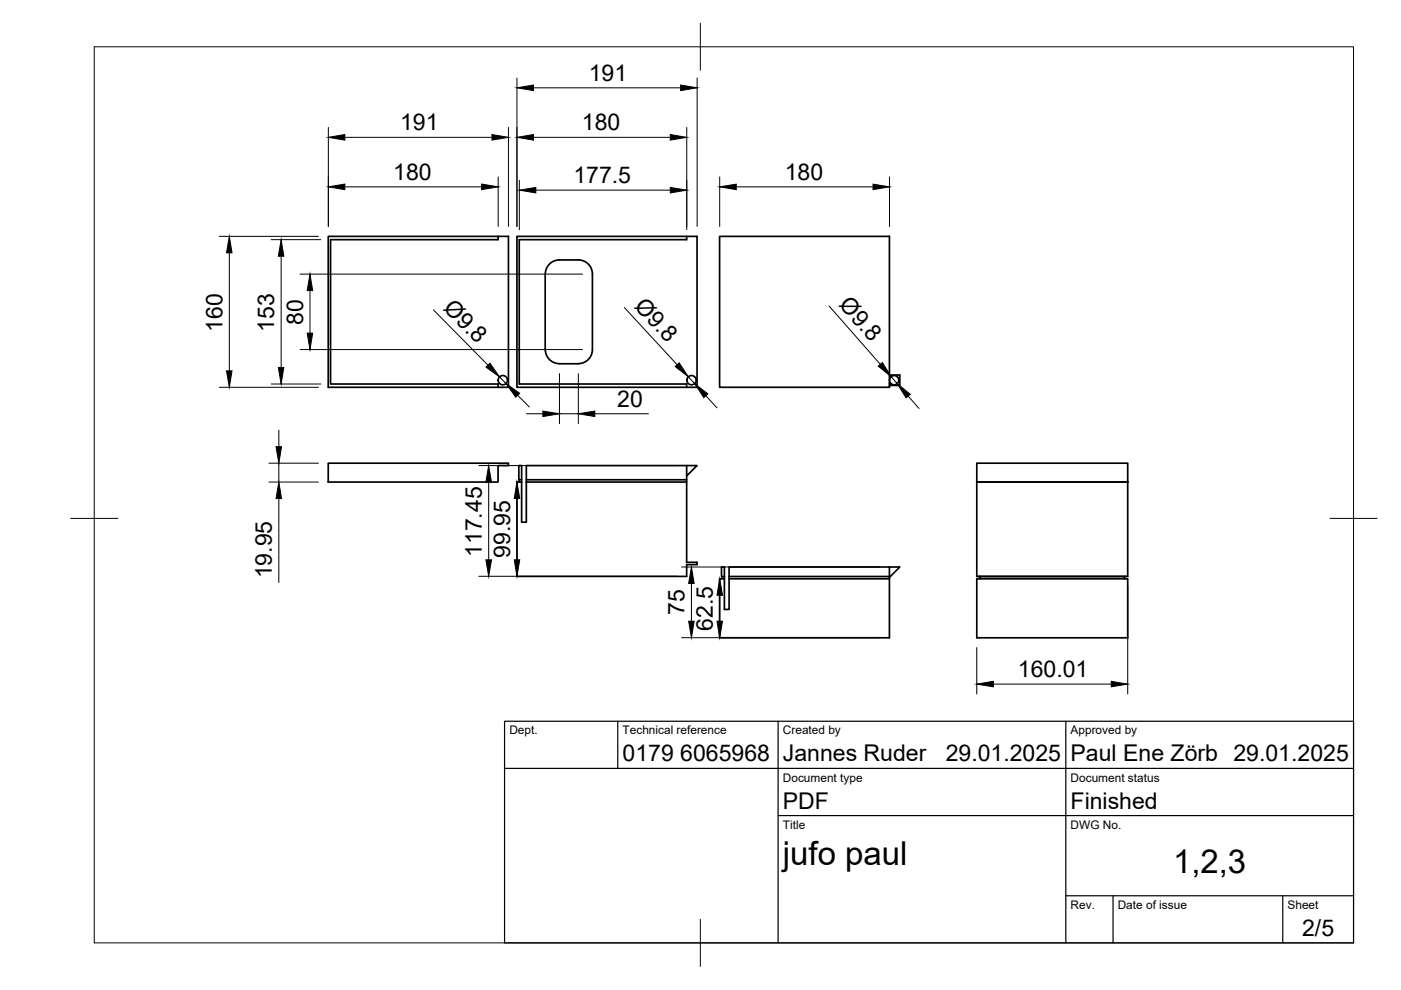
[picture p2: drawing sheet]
<svg xmlns="http://www.w3.org/2000/svg" width="297mm" height="210mm" viewBox="0 0 297 210" stroke-linecap="round" stroke-linejoin="round" font-family="sans-serif">
<!-- layer: Visible -->
<g fill="none" stroke="#000" stroke-width=".36">
<path d="M105.6 50.1h-36v32h38.2v-32h-2.2v.7h-35.5v30.6h35.5v.7M109.6 50.1h38.2v32h-38.2zM118.6 55.1h4a2.99 2.99 0 0 1 3 3v16a2.99 2.99 0 0 1-3 3h-4M118.6 55.1a3 3 0 0 0-3 3v16a2.99 2.99 0 0 0 3 3M145.6 50.1v.7h-35.5v30.6h35.5v.7M152.6 50.1h36v32h-36zM188.6 79.5h2.2v2.2h-2v-.3h-.2M69.6 98.2h38.2v.5h-2.2v3.5h-36zM145.6 98.7v20.5h2.2v.5h-2.2v2.5h-36v-20h1M188.6 81.7h.2M207.1 98.2h32v4h-32zM110.1 101.7v.5"/>
<path d="M110.6 101.7h-.6v-3h.6v12h1v-8.5M111.6 101.7v.5M111.6 102.2h34M145.6 100.9l2.2-2.2h-36.2v3h34M207.1 102.2h32v20h-32zM153.1 122.2v.5M153.6 122.2h-.6v-2h.6v9h1v-6.5M154.6 122.2v.5M154.6 122.2h34M154.6 122.7h34M188.6 120.2h2.2l-2.2 2.2M188.6 120.2v15h-36v-12.5h1"/>
<path d="M188.6 120.2h-34v2M207.1 122.7h32v12.5h-32zM207.5 122.2h31.2M207.8 122.2v.5M238.4 122.2v.5"/>
<circle cx="106.6" cy="80.6" r=".98"/>
<circle cx="146.6" cy="80.6" r=".98"/>
<circle cx="189.6" cy="80.6" r=".98"/>
</g>
<g fill="#000">
<circle cx="207.8" cy="102.2" r=".18"/>
<circle cx="238.4" cy="102.2" r=".18"/>
</g>
<!-- layer: BORDER -->
<path d="M20 9.9h267v190h-267zM148.5 4.9v10M15 109.9h10M282 109.9h10M148.5 194.9v10" fill="none" stroke="#000" stroke-width=".21"/>
<!-- layer: TITLEBLOCK -->
<path d="M107 152.9h180v47h-180zM131 152.9v10M165 152.9v47M226 152.9v47M107 162.9h180M165 172.9h122M226 189.9h61M236 189.9v10M272 189.9v10" fill="none" stroke="#000" stroke-width=".25"/>
<!-- layer: FD_Dimensions -->
<g fill="none" stroke="#000" stroke-width=".21">
<path d="M109.6 16.5v31.5M113.1 18.6h31.2M147.8 16.5v31.5M69.6 27v21M73.1 39.6h29M73.1 29.1h31.2M105.6 37.5v10.5M107.8 27v21M110.1 38.2v10.5M113.1 29.1h29M145.6 27v21.7M152.6 37.5v10.5"/>
<path d="M156.1 39.6h29M188.6 37.5v10.5M46.5 50.1h21M48.6 53.6v25M57.5 50.8h10.5M59.6 54.3v23.6M63.6 58.1h59.9M113.6 40.3h28.5M63.6 74.1h59.9M65.7 61.6v9M91.9 65.7l11.6 11.7M105.9 79.9l1.4 1.4"/>
<path d="M118.6 79.2v10.6M122.6 79.2v10.6M132.4 65.2l11.2 12.1M145.9 79.9l1.4 1.4M175.8 64.9l10.8 12.4M189 79.9l1.2 1.5M46.5 82.1h21M57 98.2h10.5M57.5 81.4h10.5M59.1 91.2v3.5M59.1 98.2v4M101.5 98.7h42"/>
<path d="M109.7 83.8l2.5 2.5M111.6 87.7h3.5M118.6 87.7h4M126.1 87.7h11.4M149.6 83.9l2.4 2.6M192.6 84l2.3 2.6M57 102.2h10.5M59.1 105.7v17.8M103.6 102.2v16.5M109.6 105.7v13M101.5 122.2h42M144.5 120.2h42"/>
<path d="M144.5 135.2h42M146.6 123.7v8M152.6 126.2v5.5M207.1 137.3v9.8M239.1 124.3v22.8M210.6 145h25"/>
</g>
<g fill="#000" stroke="#000" stroke-width=".21">
<path d="M109.6 18.6l3.5-.6v1.2zM144.3 18l3.5 .6-3.5 .6zM69.6 29.1l3.5-.6v1.2zM69.6 39.6l3.5-.6v1.2zM102.1 39l3.5 .6-3.5 .6zM104.3 28.5l3.5 .6-3.5 .6zM109.6 29.1l3.5-.6v1.2zM110.1 40.3l3.5-.6v1.2zM142.1 39.7l3.5 .6-3.5 .6zM142.1 28.5l3.5 .6-3.5 .6zM152.6 39.6l3.5-.6v1.2zM185.1 39l3.5 .6-3.5 .6z"/>
<path d="M48.6 50.1l.6 3.5h-1.2zM59.6 50.8l.6 3.5h-1.2zM48 78.6h1.2l-.6 3.5zM59 77.9h1.2l-.6 3.5zM65.7 58.1l.6 3.5h-1.2zM65.1 70.6h1.2l-.6 3.5zM103 77.8l.9-.8 2 2.9zM143.2 77.7l.8-.8 1.9 3zM186.2 77.6l.9-.7 1.9 3zM58.5 94.7h1.2l-.6 3.5zM107.3 81.3l2.9 2.1-.9 .8zM115.1 87.2l3.5 .5-3.5 .6z"/>
<path d="M122.6 87.7l3.5-.5v1.1zM147.3 81.3l2.8 2.2-.9 .8zM190.2 81.4l2.8 2.2-.9 .8zM59.1 102.2l.6 3.5h-1.2zM103.6 98.7l.6 3.5h-1.2zM103 118.7h1.2l-.6 3.5zM109.6 102.2l.6 3.5h-1.2zM109 118.7h1.2l-.6 3.5zM146.6 120.2l.6 3.5h-1.2zM146 131.7h1.2l-.6 3.5zM152.6 122.7l.6 3.5h-1.2zM152 131.7h1.2l-.6 3.5z"/>
<path d="M207.1 145l3.5-.5v1.1zM235.6 144.5l3.5 .5-3.5 .6z"/>
</g>
<g font-size="7">
<text x="166" y="183.4">jufo paul</text>
<text x="248.7" y="185.2">1,2,3</text>
</g>
<g font-size="4.9">
<text x="124.8" y="17.2">191</text>
<text x="84.8" y="27.7">191</text>
<text x="123.4" y="27.7">180</text>
<text x="83.4" y="38.2">180</text>
<text x="121.6" y="38.9">177.5</text>
<text x="166.4" y="38.2">180</text>
<text x="93.8" y="65.5" transform="rotate(45 93.8 65.5)">Ø9.8</text>
<text x="134.3" y="65.1" transform="rotate(47 134.3 65.1)">Ø9.8</text>
<text x="177.7" y="64.7" transform="rotate(49 177.7 64.7)">Ø9.8</text>
<text x="47.2" y="70.4" transform="rotate(-90 47.2 70.4)">160</text>
<text x="58.1" y="70.4" transform="rotate(-90 58.1 70.4)">153</text>
<text x="64.3" y="68.8" transform="rotate(-90 64.3 68.8)">80</text>
<text x="130.9" y="86.3">20</text>
<text x="102.2" y="118.1" transform="rotate(-90 102.2 118.1)">117.45</text>
<text x="108.2" y="118.3" transform="rotate(-90 108.2 118.3)">99.95</text>
<text x="57.7" y="122.6" transform="rotate(-90 57.7 122.6)">19.95</text>
<text x="145.1" y="130.4" transform="rotate(-90 145.1 130.4)">75</text>
<text x="151.1" y="133.7" transform="rotate(-90 151.1 133.7)">62.5</text>
<text x="215.8" y="143.6">160.01</text>
<text x="132" y="161.4">0179 6065968</text>
<text x="166" y="161.4">Jannes Ruder</text>
<text x="200.5" y="161.4">29.01.2025</text>
<text x="227" y="161.4">Paul Ene Zörb 29.01.2025</text>
<text x="166" y="171.4">PDF</text>
<text x="227" y="171.4">Finished</text>
<text x="276.1" y="198.6">2/5</text>
</g>
<g font-size="2.5">
<text x="108" y="155.7">Dept.</text>
<text x="132" y="155.7">Technical reference</text>
<text x="166" y="155.7">Created by</text>
<text x="227" y="155.7">Approved by</text>
<text x="166" y="165.7">Document type</text>
<text x="227" y="165.7">Document status</text>
<text x="166" y="175.7">Title</text>
<text x="227" y="175.7">DWG No.</text>
<text x="227" y="192.7">Rev.</text>
<text x="237" y="192.7">Date of issue</text>
<text x="273" y="192.7">Sheet</text>
</g>
</svg>
